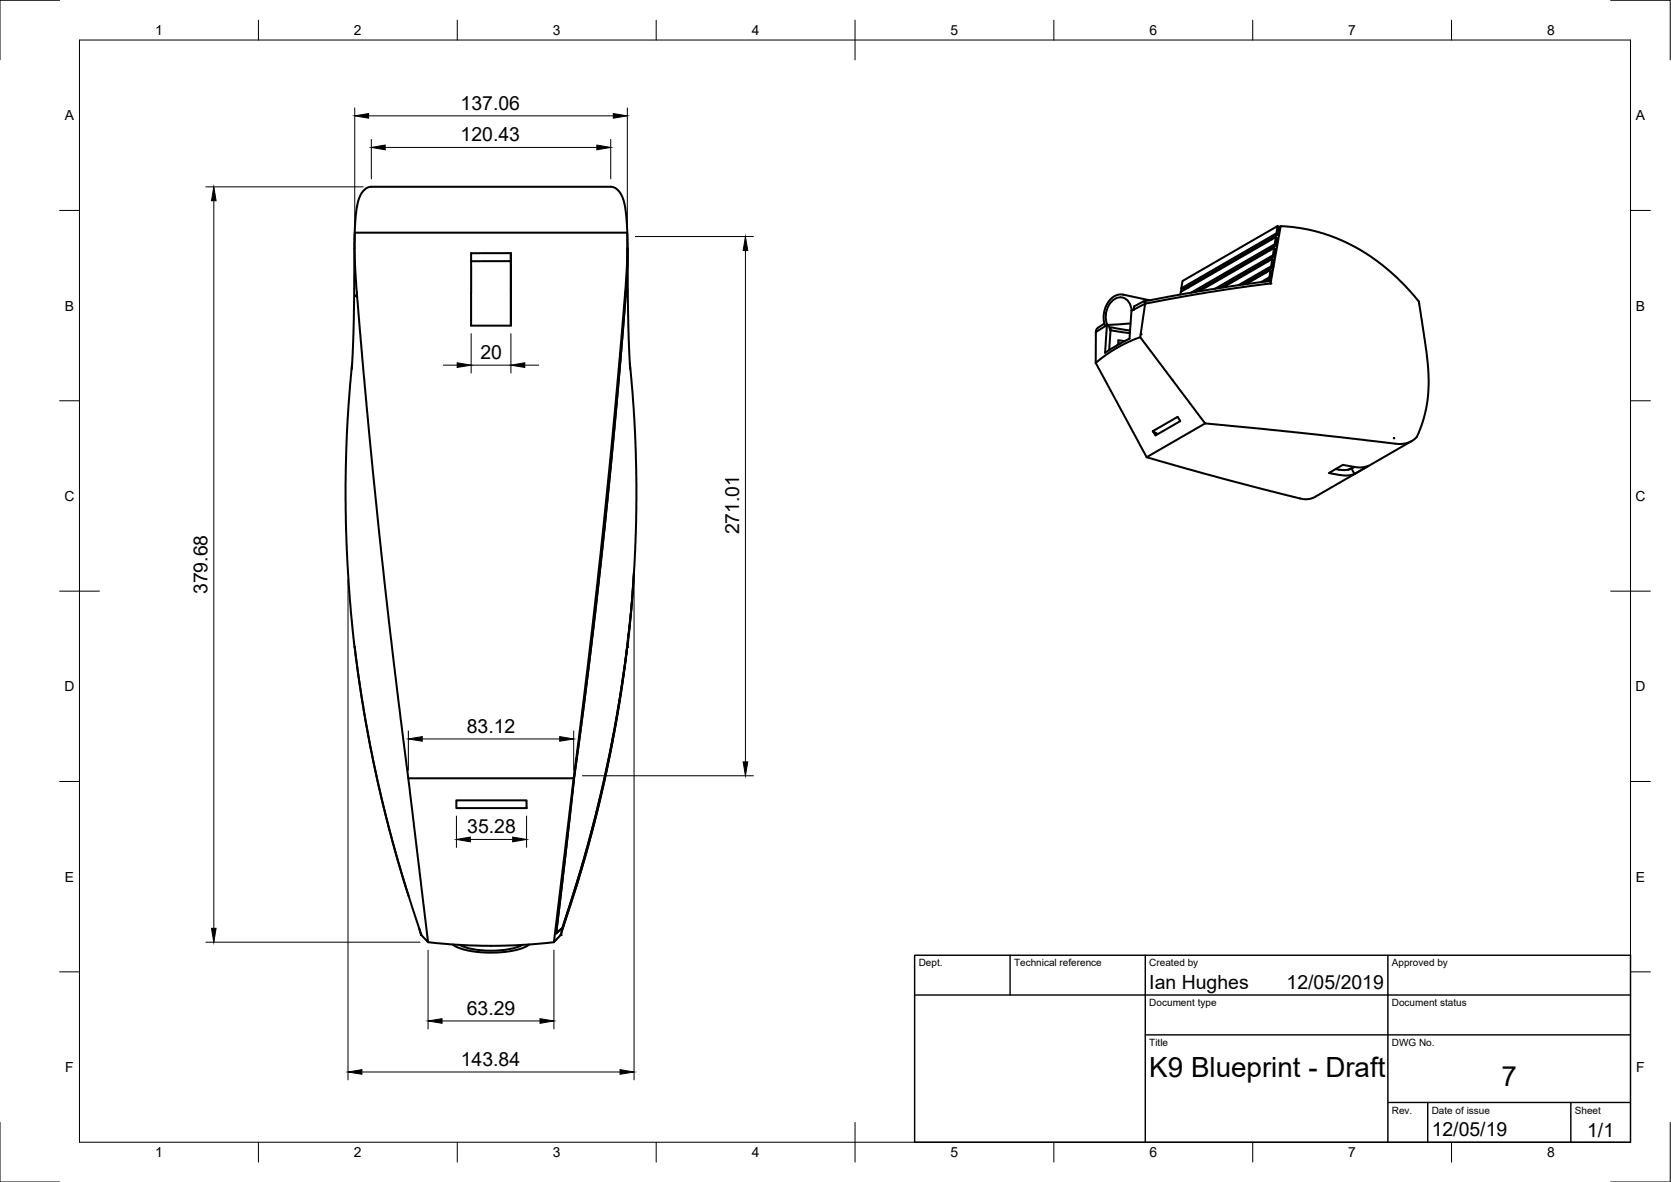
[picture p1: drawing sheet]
<svg xmlns="http://www.w3.org/2000/svg" width="420mm" height="297mm" viewBox="0 0 420 297" stroke-linecap="round" stroke-linejoin="round" font-family="sans-serif">
<!-- layer: Visible -->
<g fill="none" stroke="#000" stroke-width=".51">
<path d="M89.2 58.8l-.2 21.6-.5 12.4M89.2 58.5l.3-4.9 .7-3.5 1.1-2.1 .8-.7 1.1-.4 60.8 .1 .8 .3 .8 .7 1.1 2.1 .7 3.5 .3 4.9M157.7 58.8l.1 3.6M319.9 59.7l-.1 .4zM319.9 59.7h.1M320.8 59.6l-.3 1.8 .4 .3-20.3 11.6M321 58.6l-24 13.9M321.2 56.8l-.2 1.8 .3 .3-23.9 13.8-.4-.2 .3-1.9 23.9-13.8 .4 .3-.3 1.8M322 56.8l-.4 .3M89.6 74.1v.4zM128.4 63.6h-9.9v9.9M128.4 63.6v2"/>
<path d="M128.4 65.6h-10M128.5 63.6v18.2h-10.1v-8.3M128.5 65.6v16.2M157.8 62.4l-.2 8-1.3 16.3-4.3 46.1-2.9 25.8-4.7 36.8-4.6 39.2 1-.9a2.98 2.98 0 0 0 1.1-1.9l3.9-12.4 2.5-9 2.9-11.4 2.2-10.3 2.1-11.4 1.6-10.5 1.6-13.2 .7-10M157.8 62.4l.2 18.8 .5 11.6M157.8 62.4l-.3 8.7-.7 9.7-3.8 41.9-4 36.6-4.6 36.1-4.6 39.2 .8-.7a3.3 3.3 0 0 0 1.3-2.3l3.9-12.2 2.5-9 2.9-11.4 2.2-10.3 2.1-11.4 1.6-10.5 1.6-13.2 .7-10M284.5 78.1a3.1 3.1 0 0 0-3.4-3.3 5.2 5.2 0 0 0-2.7 6.8M284.9 77.9l-.4 .2-.5 7-6.1 3.6 .4-7.1M285 77.8v.1M285.2 77l-.2 .8M287.4 75.8h.4l.2 .4-1.3 8.5M287.4 75.8l-2.2 1.2"/>
<path d="M287.6 75.7l16.9-3 14.8-2a.4 .4 0 0 1 .1 .5 .4 .4 0 0 1-.5 .1l-15.5 2.2-14.1 2.6a8.8 8.8 0 0 0-4.2 1.7h-.1M289.1 75.5l-6.7-1.5a4.7 4.7 0 0 0-4.8 4.4l-.1 2 .4 1.6M297.1 72.5l-.2 .8M298.8 71.9l-.1 .4zM318.4 68.1v.4zM318.9 65.3v.4zM319.2 69.7l-2.1 1.2M319.3 62.9l.1-.4v.4M319.5 71.1l2.5-14.3 3.7 .3 3.1 .6 5.2 1.4 5 2.1 2.6 1.4 3.3 2a44.4 44.4 0 0 1 11.9 11.4l2 13.1 .4 7.1a29.6 29.6 0 0 1-3.2 13.8 7.4 7.4 0 0 1-6.6 1.3l-24.9-2.8-21.5-2.1-16.3-21.7M319.5 67.8l-.3 1.9 .3 .2-1.4 .9M319.5 69.9l.3-1.8-.3-.3-6.2 3.6M319.6 66.9l-8.2 4.8"/>
<path d="M319.9 65.1l-.3 1.8 .4 .3-7.5 4.3M320 67.2l.3-1.9-.4-.2-12.4 7.1M320.1 64.2l-14.6 8.3M320.4 62.3l-.3 1.9 .3 .2-13.7 8M320.4 64.4l.3-1.8-.3-.3-18.9 10.9M320.5 61.4l-21 12.2M320.9 61.7l.3-1.9-.4-.2-23.9 13.8-.1 .6M88.5 91.4l-1.3 17.9-.3 9v9.8l.3 9.8 .5 9.6 1.5 15.1M158.4 91.4l1.1 13.8 .5 13.1v12.3l-.6 13M275.5 91.2l12.8 23.7 18.3 5.2 18.1 4.6 3.4 .8 2.1-.4 24.8-14.3M275.5 83.5v7.7M277.7 81.3l-1.8 1.2-.4 1"/>
<path d="M277.9 82l-2.4 1.5M278.3 81.6l-.3 .2M278.3 81.6l.2 .1M278.4 81.6h.1M278.4 81.6l.1 .1M278.7 81.7l.5 1.4M279.2 83.1v-.9l4.9 .9M279.2 83l4.9 .7M279.2 83.1l-.3 4.9M281.2 86.3h.4M282.8 85.7l-1.6-.2v1.1M284.3 81.3l-5.8 .4"/>
<path d="M286.7 84.7a35.4 35.4 0 0 0-11.2 6.5M289.9 108.4l6.2-3.6 .7 1-6.2 3.6-.7-1 1.2 .7M303 106.4l-14.7 8.5M339.9 117.8l.7-.5 1.8 .2 1.7-.4-3.5 2zM339.9 117.8l-2.1 .3-2-.2M340.3 117.3l-1.3 .8M340.6 119.1l-1.7 .4-1.8-.1M340.6 117.4l-2.9-.6-3.6 2.1 3 .5M350.5 110.1h.1zM159.4 143.6l-.7 9.4-1 9.6M89.2 162.5v.1M89.2 162.6l1.3 9.8 1.6 9.6 1.6 8.4 2.4 10.7 4.4 16.6 5.4 17.3"/>
<path d="M89.2 162.6l2.4 16.8 3.3 16.7 3.8 15.6 4.1 13.5M89.2 162.6h.1M157.7 162.6l-1.2 8.8-1.5 9.6-3.1 15.4-4.5 17.9-6.4 20.7M157.7 162.6l-2.5 17.2-1.7 9.1-1.9 9.1-2.2 9.1-2.5 9-5.9 18.9M157.7 162.6h.1M102.7 195.6h41.6l4.5-36.4 4.3-40.7 4.2-46.1 .4-6.9v-7h-68.5v7.5l.6 8.8 2.4 27.3 3.2 32.4 3.7 32.4 8.5 69.9-1.7-1.8M144.3 195.6l-5 41.2 1.7-1.8M114.7 201.1h17.7v2h-17.7zM105.4 233.3l.5 1.7M105.9 235h.1M107.6 236.8a137.9 137.9 0 0 0 31.7 0M113.8 237.4l1.2 .7 1.9 .6 2.6 .5 3.2 .2 3.2-.1 2.9-.3 2.7-.8 1.6-.8"/>
<path d="M115.6 237.5a22.6 22.6 0 0 0 13.8 .7l1.9-.7M141 235h.1"/>
</g>
<g fill="#000">
<circle cx="288" cy="76.3" r=".25"/>
<circle cx="319.4" cy="71.3" r=".25"/>
<circle cx="286.8" cy="84" r=".25"/>
<circle cx="157.7" cy="162.6" r=".25"/>
<circle cx="141" cy="235" r=".25"/>
</g>
<!-- layer: Border -->
<g fill="none" stroke="#000" stroke-width=".25">
<path d="M15 .1h-15v15M20 10.1h390v276.9h-390zM65 5.1v5M115 5.1v5M165 5.1v5M215 5.1v10M265 5.1v5M315 5.1v5M365 5.1v5M405 .1h15v15M15 52.9h5M410 52.9h5"/>
<path d="M15 100.7h5M410 100.7h5M15 148.6h10M405 148.6h10M15 196.4h5M410 196.4h5M15 244.2h5M410 244.2h5M0 282.1v14.9h15M65 287v5M115 287v5M165 287v5"/>
<path d="M215 282.1v9.9M265 287v5M315 287v5M365 287v5M420 282.1v14.9h-15"/>
</g>
<!-- layer: TitleBlock -->
<path d="M230 240.1h180v46.9h-180zM230 250h180M254 240.1v9.9M288 240.1v46.9M349 240.1v46.9M288 260.1h122M349 277.1h61M359 277.1v9.9M395 277.1v9.9" fill="none" stroke="#000" stroke-width=".36"/>
<!-- layer: Dimensions -->
<g fill="none" stroke="#000" stroke-width=".25">
<path d="M89.2 27.1v29.7M92.7 29.1h61.5M93.4 35v9.9M96.9 37h53.2M153.6 35v9.9M157.7 27.1v29.7M51.8 47h39.6M53.8 50.4v182.9M159.7 59.4h29.7M187.4 63v128.5M111.5 91.8h3.5M118.5 83.8v10"/>
<path d="M118.5 91.8h10M128.5 83.8v10M132 91.8h3.5M87.5 145.6v125.8M159.4 145.6v125.8M102.7 183.7v9.9M106.2 185.7h34.5M144.3 183.7v9.9M146.4 195h43M114.8 205.1v7.8M118.3 211h10.6M132.4 205.1v7.8"/>
<path d="M51.8 236.8h53.8M107.6 238.8v19.8M139.3 238.8v19.8M111.1 256.6h24.7M91 269.4h64.9"/>
</g>
<g fill="#000" stroke="#000" stroke-width=".25">
<path d="M89.2 29.1l3.5-.6v1.2zM93.4 37l3.5-.5v1.1zM150.1 36.5l3.5 .5-3.5 .6zM154.2 28.5l3.5 .6-3.5 .6zM53.8 47l.5 3.4h-1.1zM187.4 59.4l.6 3.6h-1.1zM115 91.2l3.5 .6-3.5 .5zM128.5 91.8l3.5-.6v1.1zM102.7 185.7l3.5-.6v1.2zM140.7 185.1l3.6 .6-3.6 .6zM186.9 191.5h1.1l-.6 3.5zM114.8 211l3.5-.6v1.1z"/>
<path d="M128.9 210.4l3.5 .6-3.5 .5zM53.2 233.3h1.1l-.5 3.5zM107.6 256.6l3.5-.6v1.2zM135.8 256l3.5 .6-3.5 .6zM87.5 269.4l3.5-.6v1.2zM155.9 268.8l3.5 .6-3.5 .6z"/>
</g>
<g font-size="7">
<text x="289" y="270.6">K9 Blueprint - Draft</text>
<text x="377.5" y="272.9">7</text>
</g>
<g font-size="4.9">
<text x="115.8" y="27.5">137.06</text>
<text x="115.8" y="35.5">120.43</text>
<text x="120.8" y="90.2">20</text>
<text x="185.9" y="134.3" transform="rotate(-90 185.9 134.3)">271.01</text>
<text x="52.2" y="149.3" transform="rotate(-90 52.2 149.3)">379.68</text>
<text x="117.4" y="184.1">83.12</text>
<text x="117.5" y="209.4">35.28</text>
<text x="289" y="248.5">Ian Hughes</text>
<text x="323.5" y="248.5">12/05/2019</text>
<text x="117.4" y="255">63.29</text>
<text x="115.8" y="267.8">143.84</text>
<text x="360" y="285.5">12/05/19</text>
<text x="399.1" y="285.7">1/1</text>
</g>
<g font-size="3.5">
<text x="39" y="8.8">1</text>
<text x="89" y="8.8">2</text>
<text x="139" y="8.8">3</text>
<text x="189" y="8.8">4</text>
<text x="239" y="8.8">5</text>
<text x="289" y="8.8">6</text>
<text x="339" y="8.8">7</text>
<text x="389" y="8.8">8</text>
<text x="16.3" y="30.2">A</text>
<text x="411.3" y="30.2">A</text>
<text x="16.3" y="78">B</text>
<text x="411.3" y="78">B</text>
<text x="16.2" y="125.9">C</text>
<text x="411.2" y="125.9">C</text>
<text x="16.2" y="173.7">D</text>
<text x="411.2" y="173.7">D</text>
<text x="16.3" y="221.6">E</text>
<text x="411.3" y="221.6">E</text>
<text x="16.4" y="269.4">F</text>
<text x="411.4" y="269.4">F</text>
<text x="39" y="290.8">1</text>
<text x="89" y="290.8">2</text>
<text x="139" y="290.8">3</text>
<text x="189" y="290.8">4</text>
<text x="239" y="290.8">5</text>
<text x="289" y="290.8">6</text>
<text x="339" y="290.8">7</text>
<text x="389" y="290.8">8</text>
</g>
<g font-size="2.5">
<text x="231" y="242.9">Dept.</text>
<text x="255" y="242.9">Technical reference</text>
<text x="289" y="242.9">Created by</text>
<text x="350" y="242.9">Approved by</text>
<text x="289" y="252.8">Document type</text>
<text x="350" y="252.8">Document status</text>
<text x="289" y="262.9">Title</text>
<text x="350" y="262.9">DWG No.</text>
<text x="350" y="279.9">Rev.</text>
<text x="360" y="279.9">Date of issue</text>
<text x="396" y="279.9">Sheet</text>
</g>
</svg>
